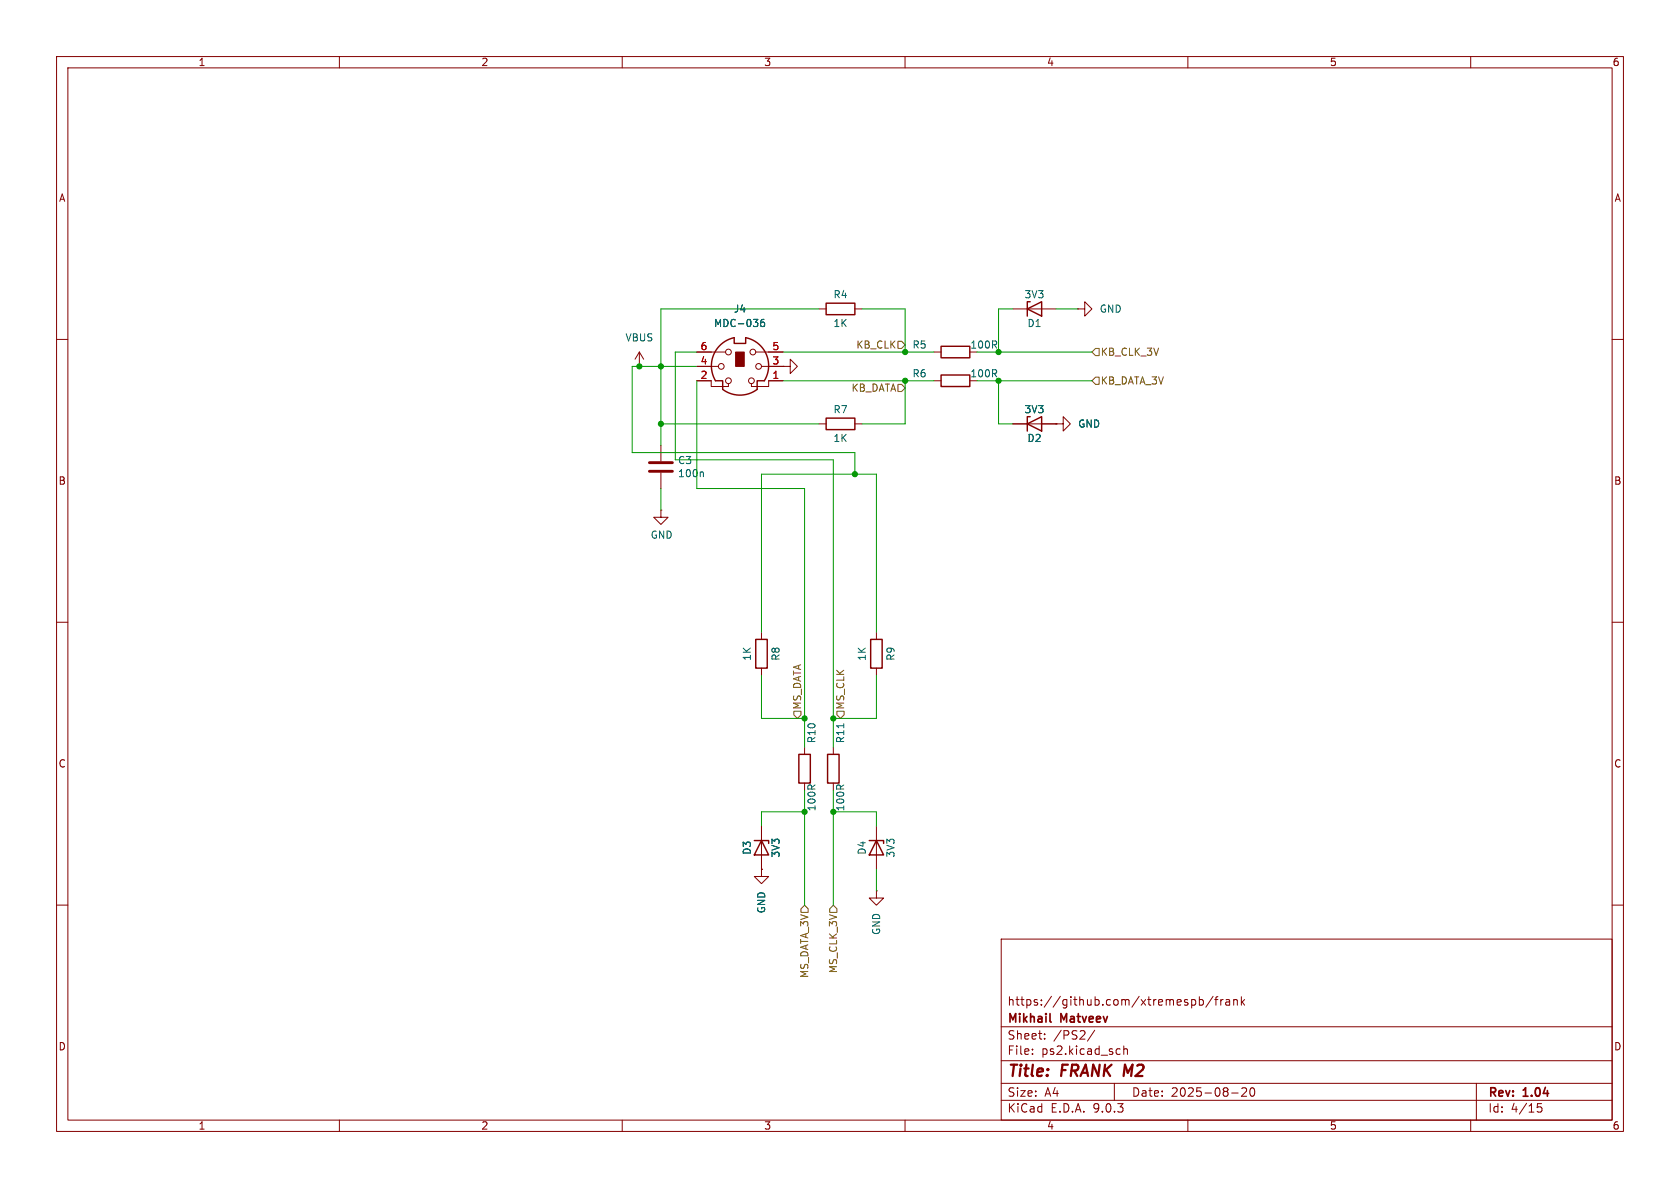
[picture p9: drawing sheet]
(kicad_sch
 (version 20250114)
 (generator "eeschema")
 (generator_version "9.0")
 (paper "A4")
 (title_block
  (title "FRANK M2")
  (date "2025-08-20")
  (rev "1.04")
  (company "Mikhail Matveev")
  (comment 1 "https://github.com/xtremespb/frank"))
 (lib_symbols
  (symbol "Connector:Mini-DIN-6"
   (pin_names
    (offset 1.016)) (exclude_from_sim no) (in_bom yes) (on_board yes)
   (property "Reference" "J" (at 0 6.35 0) (effects (font (size 1.27 1.27))))
   (property "Value" "Mini-DIN-6" (at 0 -6.35 0) (effects (font (size 1.27 1.27))))
   (property "Footprint" "" (at 0 0 0) (effects (font (size 1.27 1.27)) (hide yes)))
   (property "Datasheet" "http://service.powerdynamics.com/ec/Catalog17/Section%2011.pdf" (at 0 0 0) (effects (font (size 1.27 1.27)) (hide yes)))
   (property "Description" "6-pin Mini-DIN connector" (at 0 0 0) (effects (font (size 1.27 1.27)) (hide yes)))
   (symbol "Mini-DIN-6_0_1"
    (polyline (pts (xy -4.318 -2.54) (xy -3.048 -2.54) (xy -3.048 -4.064)) (stroke (width 0.254) (type default)) (fill (type none)))
    (polyline (pts (xy -3.81 0) (xy -5.08 0)) (stroke (width 0) (type default)) (fill (type none)))
    (circle (center -3.302 0) (radius 0.508) (stroke (width 0) (type default)) (fill (type none)))
    (polyline (pts (xy -2.54 2.54) (xy -5.08 2.54)) (stroke (width 0) (type default)) (fill (type none)))
    (circle (center -2.032 2.54) (radius 0.508) (stroke (width 0) (type default)) (fill (type none)))
    (circle (center -2.032 -2.54) (radius 0.508) (stroke (width 0) (type default)) (fill (type none)))
    (polyline (pts (xy -2.032 -3.048) (xy -2.032 -3.556) (xy -5.08 -3.556) (xy -5.08 -2.54)) (stroke (width 0) (type default)) (fill (type none)))
    (polyline (pts (xy -1.016 5.08) (xy -1.016 4.064) (xy 1.016 4.064) (xy 1.016 5.08)) (stroke (width 0.254) (type default)) (fill (type none)))
    (rectangle (start -0.762 2.54) (end 0.762 0) (stroke (width 0) (type default)) (fill (type outline)))
    (arc (start 3.048 -4.064) (mid 0 -5.08) (end -3.048 -4.064) (stroke (width 0.254) (type default)) (fill (type none)))
    (arc (start 1.016 5.08) (mid 4.6646 2.1356) (end 4.318 -2.54) (stroke (width 0.254) (type default)) (fill (type none)))
    (arc (start -4.318 -2.54) (mid -4.6241 2.1181) (end -1.016 5.08) (stroke (width 0.254) (type default)) (fill (type none)))
    (circle (center 2.032 -2.54) (radius 0.508) (stroke (width 0) (type default)) (fill (type none)))
    (polyline (pts (xy 2.032 -3.048) (xy 2.032 -3.556) (xy 5.08 -3.556) (xy 5.08 -2.54)) (stroke (width 0) (type default)) (fill (type none)))
    (circle (center 2.286 2.54) (radius 0.508) (stroke (width 0) (type default)) (fill (type none)))
    (polyline (pts (xy 2.794 2.54) (xy 5.08 2.54)) (stroke (width 0) (type default)) (fill (type none)))
    (circle (center 3.302 0) (radius 0.508) (stroke (width 0) (type default)) (fill (type none)))
    (polyline (pts (xy 4.318 -2.54) (xy 3.048 -2.54) (xy 3.048 -4.064)) (stroke (width 0.254) (type default)) (fill (type none)))
    (polyline (pts (xy 5.08 0) (xy 3.81 0)) (stroke (width 0) (type default)) (fill (type none))))
   (symbol "Mini-DIN-6_1_1"
    (pin passive line (at -7.62 2.54 0) (length 2.54) (name "~" (effects (font (size 1.27 1.27)))) (number "6" (effects (font (size 1.27 1.27)))))
    (pin passive line (at -7.62 0 0) (length 2.54) (name "~" (effects (font (size 1.27 1.27)))) (number "4" (effects (font (size 1.27 1.27)))))
    (pin passive line (at -7.62 -2.54 0) (length 2.54) (name "~" (effects (font (size 1.27 1.27)))) (number "2" (effects (font (size 1.27 1.27)))))
    (pin passive line (at 7.62 2.54 180) (length 2.54) (name "~" (effects (font (size 1.27 1.27)))) (number "5" (effects (font (size 1.27 1.27)))))
    (pin passive line (at 7.62 0 180) (length 2.54) (name "~" (effects (font (size 1.27 1.27)))) (number "3" (effects (font (size 1.27 1.27)))))
    (pin passive line (at 7.62 -2.54 180) (length 2.54) (name "~" (effects (font (size 1.27 1.27)))) (number "1" (effects (font (size 1.27 1.27))))))
   (embedded_fonts no))
  (symbol "Device:C"
   (pin_numbers (hide yes))
   (pin_names
    (offset 0.254)) (exclude_from_sim no) (in_bom yes) (on_board yes)
   (property "Reference" "C" (at 0.635 2.54 0) (effects (font (size 1.27 1.27)) (justify left)))
   (property "Value" "C" (at 0.635 -2.54 0) (effects (font (size 1.27 1.27)) (justify left)))
   (property "Footprint" "" (at 0.9652 -3.81 0) (effects (font (size 1.27 1.27)) (hide yes)))
   (property "Datasheet" "~" (at 0 0 0) (effects (font (size 1.27 1.27)) (hide yes)))
   (property "Description" "Unpolarized capacitor" (at 0 0 0) (effects (font (size 1.27 1.27)) (hide yes)))
   (symbol "C_0_1"
    (polyline (pts (xy -2.032 0.762) (xy 2.032 0.762)) (stroke (width 0.508) (type default)) (fill (type none)))
    (polyline (pts (xy -2.032 -0.762) (xy 2.032 -0.762)) (stroke (width 0.508) (type default)) (fill (type none))))
   (symbol "C_1_1"
    (pin passive line (at 0 3.81 270) (length 2.794) (name "~" (effects (font (size 1.27 1.27)))) (number "1" (effects (font (size 1.27 1.27)))))
    (pin passive line (at 0 -3.81 90) (length 2.794) (name "~" (effects (font (size 1.27 1.27)))) (number "2" (effects (font (size 1.27 1.27))))))
   (embedded_fonts no))
  (symbol "Device:D_Zener"
   (pin_numbers (hide yes))
   (pin_names
    (offset 1.016) (hide yes)) (exclude_from_sim no) (in_bom yes) (on_board yes)
   (property "Reference" "D" (at 0 2.54 0) (effects (font (size 1.27 1.27))))
   (property "Value" "D_Zener" (at 0 -2.54 0) (effects (font (size 1.27 1.27))))
   (property "Footprint" "" (at 0 0 0) (effects (font (size 1.27 1.27)) (hide yes)))
   (property "Datasheet" "~" (at 0 0 0) (effects (font (size 1.27 1.27)) (hide yes)))
   (property "Description" "Zener diode" (at 0 0 0) (effects (font (size 1.27 1.27)) (hide yes)))
   (symbol "D_Zener_0_1"
    (polyline (pts (xy -1.27 -1.27) (xy -1.27 1.27) (xy -0.762 1.27)) (stroke (width 0.254) (type default)) (fill (type none)))
    (polyline (pts (xy 1.27 0) (xy -1.27 0)) (stroke (width 0) (type default)) (fill (type none)))
    (polyline (pts (xy 1.27 -1.27) (xy 1.27 1.27) (xy -1.27 0) (xy 1.27 -1.27)) (stroke (width 0.254) (type default)) (fill (type none))))
   (symbol "D_Zener_1_1"
    (pin passive line (at -3.81 0 0) (length 2.54) (name "K" (effects (font (size 1.27 1.27)))) (number "1" (effects (font (size 1.27 1.27)))))
    (pin passive line (at 3.81 0 180) (length 2.54) (name "A" (effects (font (size 1.27 1.27)))) (number "2" (effects (font (size 1.27 1.27))))))
   (embedded_fonts no))
  (symbol "Device:R"
   (pin_numbers (hide yes))
   (pin_names
    (offset 0)) (exclude_from_sim no) (in_bom yes) (on_board yes)
   (property "Reference" "R" (at 2.032 0 90) (effects (font (size 1.27 1.27))))
   (property "Value" "R" (at 0 0 90) (effects (font (size 1.27 1.27))))
   (property "Footprint" "" (at -1.778 0 90) (effects (font (size 1.27 1.27)) (hide yes)))
   (property "Datasheet" "~" (at 0 0 0) (effects (font (size 1.27 1.27)) (hide yes)))
   (property "Description" "Resistor" (at 0 0 0) (effects (font (size 1.27 1.27)) (hide yes)))
   (symbol "R_0_1"
    (rectangle (start -1.016 -2.54) (end 1.016 2.54) (stroke (width 0.254) (type default)) (fill (type none))))
   (symbol "R_1_1"
    (pin passive line (at 0 3.81 270) (length 1.27) (name "~" (effects (font (size 1.27 1.27)))) (number "1" (effects (font (size 1.27 1.27)))))
    (pin passive line (at 0 -3.81 90) (length 1.27) (name "~" (effects (font (size 1.27 1.27)))) (number "2" (effects (font (size 1.27 1.27))))))
   (embedded_fonts no))
  (symbol "GND_1"
   (power)
   (pin_numbers (hide yes))
   (pin_names
    (offset 0) (hide yes)) (exclude_from_sim no) (in_bom yes) (on_board yes)
   (property "Reference" "#PWR" (at 0 -6.35 0) (effects (font (size 1.27 1.27)) (hide yes)))
   (property "Value" "GND" (at 0 -3.81 0) (effects (font (size 1.27 1.27))))
   (property "Footprint" "" (at 0 0 0) (effects (font (size 1.27 1.27)) (hide yes)))
   (property "Datasheet" "" (at 0 0 0) (effects (font (size 1.27 1.27)) (hide yes)))
   (property "Description" "Power symbol creates a global label with name \"GND\" , ground" (at 0 0 0) (effects (font (size 1.27 1.27)) (hide yes)))
   (symbol "GND_1_0_1"
    (polyline (pts (xy 0 0) (xy 0 -1.27) (xy 1.27 -1.27) (xy 0 -2.54) (xy -1.27 -1.27) (xy 0 -1.27)) (stroke (width 0) (type default)) (fill (type none))))
   (symbol "GND_1_1_1"
    (pin power_in line (at 0 0 270) (length 0) (name "~" (effects (font (size 1.27 1.27)))) (number "1" (effects (font (size 1.27 1.27))))))
   (embedded_fonts no))
  (symbol "GND_2"
   (power)
   (pin_numbers (hide yes))
   (pin_names
    (offset 0) (hide yes)) (exclude_from_sim no) (in_bom yes) (on_board yes)
   (property "Reference" "#PWR" (at 0 -6.35 0) (effects (font (size 1.27 1.27)) (hide yes)))
   (property "Value" "GND" (at 0 -3.81 0) (effects (font (size 1.27 1.27))))
   (property "Footprint" "" (at 0 0 0) (effects (font (size 1.27 1.27)) (hide yes)))
   (property "Datasheet" "" (at 0 0 0) (effects (font (size 1.27 1.27)) (hide yes)))
   (property "Description" "Power symbol creates a global label with name \"GND\" , ground" (at 0 0 0) (effects (font (size 1.27 1.27)) (hide yes)))
   (symbol "GND_2_0_1"
    (polyline (pts (xy 0 0) (xy 0 -1.27) (xy 1.27 -1.27) (xy 0 -2.54) (xy -1.27 -1.27) (xy 0 -1.27)) (stroke (width 0) (type default)) (fill (type none))))
   (symbol "GND_2_1_1"
    (pin power_in line (at 0 0 270) (length 0) (name "~" (effects (font (size 1.27 1.27)))) (number "1" (effects (font (size 1.27 1.27))))))
   (embedded_fonts no))
  (symbol "GND_3"
   (power)
   (pin_numbers (hide yes))
   (pin_names
    (offset 0) (hide yes)) (exclude_from_sim no) (in_bom yes) (on_board yes)
   (property "Reference" "#PWR" (at 0 -6.35 0) (effects (font (size 1.27 1.27)) (hide yes)))
   (property "Value" "GND" (at 0 -3.81 0) (effects (font (size 1.27 1.27))))
   (property "Footprint" "" (at 0 0 0) (effects (font (size 1.27 1.27)) (hide yes)))
   (property "Datasheet" "" (at 0 0 0) (effects (font (size 1.27 1.27)) (hide yes)))
   (property "Description" "Power symbol creates a global label with name \"GND\" , ground" (at 0 0 0) (effects (font (size 1.27 1.27)) (hide yes)))
   (symbol "GND_3_0_1"
    (polyline (pts (xy 0 0) (xy 0 -1.27) (xy 1.27 -1.27) (xy 0 -2.54) (xy -1.27 -1.27) (xy 0 -1.27)) (stroke (width 0) (type default)) (fill (type none))))
   (symbol "GND_3_1_1"
    (pin power_in line (at 0 0 270) (length 0) (name "~" (effects (font (size 1.27 1.27)))) (number "1" (effects (font (size 1.27 1.27))))))
   (embedded_fonts no))
  (symbol "GND_4"
   (power)
   (pin_numbers (hide yes))
   (pin_names
    (offset 0) (hide yes)) (exclude_from_sim no) (in_bom yes) (on_board yes)
   (property "Reference" "#PWR" (at 0 -6.35 0) (effects (font (size 1.27 1.27)) (hide yes)))
   (property "Value" "GND" (at 0 -3.81 0) (effects (font (size 1.27 1.27))))
   (property "Footprint" "" (at 0 0 0) (effects (font (size 1.27 1.27)) (hide yes)))
   (property "Datasheet" "" (at 0 0 0) (effects (font (size 1.27 1.27)) (hide yes)))
   (property "Description" "Power symbol creates a global label with name \"GND\" , ground" (at 0 0 0) (effects (font (size 1.27 1.27)) (hide yes)))
   (symbol "GND_4_0_1"
    (polyline (pts (xy 0 0) (xy 0 -1.27) (xy 1.27 -1.27) (xy 0 -2.54) (xy -1.27 -1.27) (xy 0 -1.27)) (stroke (width 0) (type default)) (fill (type none))))
   (symbol "GND_4_1_1"
    (pin power_in line (at 0 0 270) (length 0) (name "~" (effects (font (size 1.27 1.27)))) (number "1" (effects (font (size 1.27 1.27))))))
   (embedded_fonts no))
  (symbol "GND_6"
   (power)
   (pin_numbers (hide yes))
   (pin_names
    (offset 0) (hide yes)) (exclude_from_sim no) (in_bom yes) (on_board yes)
   (property "Reference" "#PWR" (at 0 -6.35 0) (effects (font (size 1.27 1.27)) (hide yes)))
   (property "Value" "GND" (at 0 -3.81 0) (effects (font (size 1.27 1.27))))
   (property "Footprint" "" (at 0 0 0) (effects (font (size 1.27 1.27)) (hide yes)))
   (property "Datasheet" "" (at 0 0 0) (effects (font (size 1.27 1.27)) (hide yes)))
   (property "Description" "Power symbol creates a global label with name \"GND\" , ground" (at 0 0 0) (effects (font (size 1.27 1.27)) (hide yes)))
   (symbol "GND_6_0_1"
    (polyline (pts (xy 0 0) (xy 0 -1.27) (xy 1.27 -1.27) (xy 0 -2.54) (xy -1.27 -1.27) (xy 0 -1.27)) (stroke (width 0) (type default)) (fill (type none))))
   (symbol "GND_6_1_1"
    (pin power_in line (at 0 0 270) (length 0) (name "~" (effects (font (size 1.27 1.27)))) (number "1" (effects (font (size 1.27 1.27))))))
   (embedded_fonts no))
  (symbol "power:GND"
   (power)
   (pin_numbers (hide yes))
   (pin_names
    (offset 0) (hide yes)) (exclude_from_sim no) (in_bom yes) (on_board yes)
   (property "Reference" "#PWR" (at 0 -6.35 0) (effects (font (size 1.27 1.27)) (hide yes)))
   (property "Value" "GND" (at 0 -3.81 0) (effects (font (size 1.27 1.27))))
   (property "Footprint" "" (at 0 0 0) (effects (font (size 1.27 1.27)) (hide yes)))
   (property "Datasheet" "" (at 0 0 0) (effects (font (size 1.27 1.27)) (hide yes)))
   (property "Description" "Power symbol creates a global label with name \"GND\" , ground" (at 0 0 0) (effects (font (size 1.27 1.27)) (hide yes)))
   (symbol "GND_0_1"
    (polyline (pts (xy 0 0) (xy 0 -1.27) (xy 1.27 -1.27) (xy 0 -2.54) (xy -1.27 -1.27) (xy 0 -1.27)) (stroke (width 0) (type default)) (fill (type none))))
   (symbol "GND_1_1"
    (pin power_in line (at 0 0 270) (length 0) (name "~" (effects (font (size 1.27 1.27)))) (number "1" (effects (font (size 1.27 1.27))))))
   (embedded_fonts no))
  (symbol "power:VBUS"
   (power)
   (pin_numbers (hide yes))
   (pin_names
    (offset 0) (hide yes)) (exclude_from_sim no) (in_bom yes) (on_board yes)
   (property "Reference" "#PWR" (at 0 -3.81 0) (effects (font (size 1.27 1.27)) (hide yes)))
   (property "Value" "VBUS" (at 0 3.556 0) (effects (font (size 1.27 1.27))))
   (property "Footprint" "" (at 0 0 0) (effects (font (size 1.27 1.27)) (hide yes)))
   (property "Datasheet" "" (at 0 0 0) (effects (font (size 1.27 1.27)) (hide yes)))
   (property "Description" "Power symbol creates a global label with name \"VBUS\"" (at 0 0 0) (effects (font (size 1.27 1.27)) (hide yes)))
   (symbol "VBUS_0_1"
    (polyline (pts (xy -0.762 1.27) (xy 0 2.54)) (stroke (width 0) (type default)) (fill (type none)))
    (polyline (pts (xy 0 2.54) (xy 0.762 1.27)) (stroke (width 0) (type default)) (fill (type none)))
    (polyline (pts (xy 0 0) (xy 0 2.54)) (stroke (width 0) (type default)) (fill (type none))))
   (symbol "VBUS_1_1"
    (pin power_in line (at 0 0 90) (length 0) (name "~" (effects (font (size 1.27 1.27)))) (number "1" (effects (font (size 1.27 1.27))))))
   (embedded_fonts no)))
 (junction
  (at 176.53 67.31)
  (diameter 0)
  (color 0 0 0 0))
 (junction
  (at 142.24 143.51)
  (diameter 0)
  (color 0 0 0 0))
 (junction
  (at 151.13 83.82)
  (diameter 0)
  (color 0 0 0 0))
 (junction
  (at 142.24 127)
  (diameter 0)
  (color 0 0 0 0))
 (junction
  (at 160.02 62.23)
  (diameter 0)
  (color 0 0 0 0))
 (junction
  (at 116.84 64.77)
  (diameter 0)
  (color 0 0 0 0))
 (junction
  (at 176.53 62.23)
  (diameter 0)
  (color 0 0 0 0))
 (junction
  (at 147.32 143.51)
  (diameter 0)
  (color 0 0 0 0))
 (junction
  (at 116.84 74.93)
  (diameter 0)
  (color 0 0 0 0))
 (junction
  (at 147.32 127)
  (diameter 0)
  (color 0 0 0 0))
 (junction
  (at 160.02 67.31)
  (diameter 0)
  (color 0 0 0 0))
 (junction
  (at 113.03 64.77)
  (diameter 0)
  (color 0 0 0 0))
 (wire
  (pts (xy 142.24 143.51) (xy 142.24 160.02))
  (stroke (width 0) (type default)))
 (wire
  (pts (xy 154.94 127) (xy 147.32 127))
  (stroke (width 0) (type default)))
 (wire
  (pts (xy 154.94 143.51) (xy 147.32 143.51))
  (stroke (width 0) (type default)))
 (wire
  (pts (xy 160.02 67.31) (xy 165.1 67.31))
  (stroke (width 0) (type default)))
 (wire
  (pts (xy 160.02 62.23) (xy 165.1 62.23))
  (stroke (width 0) (type default)))
 (wire
  (pts (xy 144.78 74.93) (xy 116.84 74.93))
  (stroke (width 0) (type default)))
 (wire
  (pts (xy 134.62 111.76) (xy 134.62 83.82))
  (stroke (width 0) (type default)))
 (wire
  (pts (xy 134.62 119.38) (xy 134.62 127))
  (stroke (width 0) (type default)))
 (wire
  (pts (xy 113.03 64.77) (xy 111.76 64.77))
  (stroke (width 0) (type default)))
 (wire
  (pts (xy 116.84 74.93) (xy 116.84 78.74))
  (stroke (width 0) (type default)))
 (wire
  (pts (xy 116.84 54.61) (xy 116.84 64.77))
  (stroke (width 0) (type default)))
 (wire
  (pts (xy 147.32 143.51) (xy 147.32 139.7))
  (stroke (width 0) (type default)))
 (wire
  (pts (xy 147.32 143.51) (xy 147.32 160.02))
  (stroke (width 0) (type default)))
 (wire
  (pts (xy 123.19 67.31) (xy 123.19 86.36))
  (stroke (width 0) (type default)))
 (wire
  (pts (xy 186.69 54.61) (xy 190.5 54.61))
  (stroke (width 0) (type default)))
 (wire
  (pts (xy 154.94 146.05) (xy 154.94 143.51))
  (stroke (width 0) (type default)))
 (wire
  (pts (xy 176.53 67.31) (xy 172.72 67.31))
  (stroke (width 0) (type default)))
 (wire
  (pts (xy 176.53 74.93) (xy 176.53 67.31))
  (stroke (width 0) (type default)))
 (wire
  (pts (xy 154.94 119.38) (xy 154.94 127))
  (stroke (width 0) (type default)))
 (wire
  (pts (xy 176.53 67.31) (xy 193.04 67.31))
  (stroke (width 0) (type default)))
 (wire
  (pts (xy 116.84 74.93) (xy 116.84 64.77))
  (stroke (width 0) (type default)))
 (wire
  (pts (xy 144.78 54.61) (xy 116.84 54.61))
  (stroke (width 0) (type default)))
 (wire
  (pts (xy 123.19 62.23) (xy 119.38 62.23))
  (stroke (width 0) (type default)))
 (wire
  (pts (xy 151.13 80.01) (xy 151.13 83.82))
  (stroke (width 0) (type default)))
 (wire
  (pts (xy 151.13 83.82) (xy 154.94 83.82))
  (stroke (width 0) (type default)))
 (wire
  (pts (xy 134.62 143.51) (xy 142.24 143.51))
  (stroke (width 0) (type default)))
 (wire
  (pts (xy 179.07 74.93) (xy 176.53 74.93))
  (stroke (width 0) (type default)))
 (wire
  (pts (xy 142.24 127) (xy 134.62 127))
  (stroke (width 0) (type default)))
 (wire
  (pts (xy 179.07 54.61) (xy 176.53 54.61))
  (stroke (width 0) (type default)))
 (wire
  (pts (xy 138.43 67.31) (xy 160.02 67.31))
  (stroke (width 0) (type default)))
 (wire
  (pts (xy 119.38 62.23) (xy 119.38 81.28))
  (stroke (width 0) (type default)))
 (wire
  (pts (xy 176.53 62.23) (xy 193.04 62.23))
  (stroke (width 0) (type default)))
 (wire
  (pts (xy 123.19 86.36) (xy 142.24 86.36))
  (stroke (width 0) (type default)))
 (wire
  (pts (xy 176.53 54.61) (xy 176.53 62.23))
  (stroke (width 0) (type default)))
 (wire
  (pts (xy 116.84 64.77) (xy 123.19 64.77))
  (stroke (width 0) (type default)))
 (wire
  (pts (xy 116.84 64.77) (xy 113.03 64.77))
  (stroke (width 0) (type default)))
 (wire
  (pts (xy 152.4 74.93) (xy 160.02 74.93))
  (stroke (width 0) (type default)))
 (wire
  (pts (xy 160.02 54.61) (xy 160.02 62.23))
  (stroke (width 0) (type default)))
 (wire
  (pts (xy 111.76 80.01) (xy 151.13 80.01))
  (stroke (width 0) (type default)))
 (wire
  (pts (xy 147.32 127) (xy 147.32 132.08))
  (stroke (width 0) (type default)))
 (wire
  (pts (xy 134.62 146.05) (xy 134.62 143.51))
  (stroke (width 0) (type default)))
 (wire
  (pts (xy 142.24 86.36) (xy 142.24 127))
  (stroke (width 0) (type default)))
 (wire
  (pts (xy 142.24 143.51) (xy 142.24 139.7))
  (stroke (width 0) (type default)))
 (wire
  (pts (xy 119.38 81.28) (xy 147.32 81.28))
  (stroke (width 0) (type default)))
 (wire
  (pts (xy 111.76 64.77) (xy 111.76 80.01))
  (stroke (width 0) (type default)))
 (wire
  (pts (xy 138.43 62.23) (xy 160.02 62.23))
  (stroke (width 0) (type default)))
 (wire
  (pts (xy 154.94 111.76) (xy 154.94 83.82))
  (stroke (width 0) (type default)))
 (wire
  (pts (xy 152.4 54.61) (xy 160.02 54.61))
  (stroke (width 0) (type default)))
 (wire
  (pts (xy 116.84 86.36) (xy 116.84 90.17))
  (stroke (width 0) (type default)))
 (wire
  (pts (xy 134.62 83.82) (xy 151.13 83.82))
  (stroke (width 0) (type default)))
 (wire
  (pts (xy 160.02 67.31) (xy 160.02 74.93))
  (stroke (width 0) (type default)))
 (wire
  (pts (xy 147.32 81.28) (xy 147.32 127))
  (stroke (width 0) (type default)))
 (wire
  (pts (xy 142.24 127) (xy 142.24 132.08))
  (stroke (width 0) (type default)))
 (wire
  (pts (xy 176.53 62.23) (xy 172.72 62.23))
  (stroke (width 0) (type default)))
 (wire
  (pts (xy 154.94 153.67) (xy 154.94 157.48))
  (stroke (width 0) (type default)))
 (hierarchical_label "MS_CLK_3V"
  (shape input)
  (at 147.32 160.02 270)
  (effects (font (size 1.27 1.27)) (justify right)))
 (hierarchical_label "MS_CLK"
  (shape input)
  (at 148.59 127 90)
  (effects (font (size 1.27 1.27)) (justify left)))
 (hierarchical_label "KB_CLK"
  (shape input)
  (at 160.02 60.96 180)
  (effects (font (size 1.27 1.27)) (justify right)))
 (hierarchical_label "KB_DATA_3V"
  (shape input)
  (at 193.04 67.31 0)
  (effects (font (size 1.27 1.27)) (justify left)))
 (hierarchical_label "MS_DATA_3V"
  (shape input)
  (at 142.24 160.02 270)
  (effects (font (size 1.27 1.27)) (justify right)))
 (hierarchical_label "MS_DATA"
  (shape input)
  (at 140.97 127 90)
  (effects (font (size 1.27 1.27)) (justify left)))
 (hierarchical_label "KB_CLK_3V"
  (shape input)
  (at 193.04 62.23 0)
  (effects (font (size 1.27 1.27)) (justify left)))
 (hierarchical_label "KB_DATA"
  (shape input)
  (at 160.02 68.58 180)
  (effects (font (size 1.27 1.27)) (justify right)))
 (symbol
  (lib_name "GND_6")
  (lib_id "power:GND")
  (at 186.69 74.93 90)
  (unit 1)
  (exclude_from_sim no)
  (in_bom yes)
  (on_board yes)
  (dnp no)
  (fields_autoplaced yes)
  (property "Reference" "#PWR020" (at 193.04 74.93 0) (effects (font (size 1.27 1.27)) (hide yes)))
  (property "Value" "GND" (at 190.5 74.9299 90) (effects (font (size 1.27 1.27)) (justify right)))
  (property "Footprint" "" (at 186.69 74.93 0) (effects (font (size 1.27 1.27)) (hide yes)))
  (property "Datasheet" "" (at 186.69 74.93 0) (effects (font (size 1.27 1.27)) (hide yes)))
  (property "Description" "Power symbol creates a global label with name \"GND\" , ground" (at 186.69 74.93 0) (effects (font (size 1.27 1.27)) (hide yes)))
  (pin "1"))
 (symbol
  (lib_id "Device:D_Zener")
  (at 182.88 74.93 0)
  (unit 1)
  (exclude_from_sim no)
  (in_bom yes)
  (on_board yes)
  (dnp no)
  (property "Reference" "D2" (at 182.88 77.47 0) (effects (font (size 1.27 1.27))))
  (property "Value" "3V3" (at 182.88 72.39 0) (effects (font (size 1.27 1.27))))
  (property "Footprint" "FRANK:Diode (SOD-323)" (at 182.88 74.93 0) (effects (font (size 1.27 1.27)) (hide yes)))
  (property "Datasheet" "https://www.vishay.com/docs/83335/bzx384g.pdf" (at 182.88 74.93 0) (effects (font (size 1.27 1.27)) (hide yes)))
  (property "Description" "" (at 182.88 74.93 0) (effects (font (size 1.27 1.27)) (hide yes)))
  (property "AliExpress" "https://www.aliexpress.com/item/1005006143480992.html" (at 182.88 74.93 0) (effects (font (size 1.27 1.27)) (hide yes)))
  (pin "1")
  (pin "2"))
 (symbol
  (lib_name "GND_3")
  (lib_id "power:GND")
  (at 116.84 90.17 0)
  (unit 1)
  (exclude_from_sim no)
  (in_bom yes)
  (on_board yes)
  (dnp no)
  (property "Reference" "#PWR021" (at 116.84 96.52 0) (effects (font (size 1.27 1.27)) (hide yes)))
  (property "Value" "GND" (at 116.967 94.5642 0) (effects (font (size 1.27 1.27))))
  (property "Footprint" "" (at 116.84 90.17 0) (effects (font (size 1.27 1.27)) (hide yes)))
  (property "Datasheet" "" (at 116.84 90.17 0) (effects (font (size 1.27 1.27)) (hide yes)))
  (property "Description" "Power symbol creates a global label with name \"GND\" , ground" (at 116.84 90.17 0) (effects (font (size 1.27 1.27)) (hide yes)))
  (pin "1"))
 (symbol
  (lib_id "Device:R")
  (at 134.62 115.57 0)
  (unit 1)
  (exclude_from_sim no)
  (in_bom yes)
  (on_board yes)
  (dnp no)
  (property "Reference" "R8" (at 137.16 115.57 90) (effects (font (size 1.27 1.27))))
  (property "Value" "1K" (at 132.08 115.57 90) (effects (font (size 1.27 1.27))))
  (property "Footprint" "FRANK:Resistor (0805)" (at 132.842 115.57 90) (effects (font (size 1.27 1.27)) (hide yes)))
  (property "Datasheet" "https://www.vishay.com/docs/28952/mcs0402at-mct0603at-mcu0805at-mca1206at.pdf" (at 134.62 115.57 0) (effects (font (size 1.27 1.27)) (hide yes)))
  (property "Description" "" (at 134.62 115.57 0) (effects (font (size 1.27 1.27)) (hide yes)))
  (property "AliExpress" "https://www.aliexpress.com/item/1005005945735199.html" (at 134.62 115.57 0) (effects (font (size 1.27 1.27)) (hide yes)))
  (pin "1")
  (pin "2"))
 (symbol
  (lib_name "GND_1")
  (lib_id "power:GND")
  (at 154.94 157.48 0)
  (unit 1)
  (exclude_from_sim no)
  (in_bom yes)
  (on_board yes)
  (dnp no)
  (fields_autoplaced yes)
  (property "Reference" "#PWR023" (at 154.94 163.83 0) (effects (font (size 1.27 1.27)) (hide yes)))
  (property "Value" "GND" (at 154.9401 161.29 90) (effects (font (size 1.27 1.27)) (justify right)))
  (property "Footprint" "" (at 154.94 157.48 0) (effects (font (size 1.27 1.27)) (hide yes)))
  (property "Datasheet" "" (at 154.94 157.48 0) (effects (font (size 1.27 1.27)) (hide yes)))
  (property "Description" "Power symbol creates a global label with name \"GND\" , ground" (at 154.94 157.48 0) (effects (font (size 1.27 1.27)) (hide yes)))
  (pin "1"))
 (symbol
  (lib_id "Device:R")
  (at 168.91 67.31 90)
  (unit 1)
  (exclude_from_sim no)
  (in_bom yes)
  (on_board yes)
  (dnp no)
  (property "Reference" "R6" (at 162.56 66.04 90) (effects (font (size 1.27 1.27))))
  (property "Value" "100R" (at 173.99 66.04 90) (effects (font (size 1.27 1.27))))
  (property "Footprint" "FRANK:Resistor (0805)" (at 168.91 69.088 90) (effects (font (size 1.27 1.27)) (hide yes)))
  (property "Datasheet" "https://www.vishay.com/docs/28952/mcs0402at-mct0603at-mcu0805at-mca1206at.pdf" (at 168.91 67.31 0) (effects (font (size 1.27 1.27)) (hide yes)))
  (property "Description" "" (at 168.91 67.31 0) (effects (font (size 1.27 1.27)) (hide yes)))
  (property "AliExpress" "https://www.aliexpress.com/item/1005005945735199.html" (at 168.91 67.31 0) (effects (font (size 1.27 1.27)) (hide yes)))
  (pin "1")
  (pin "2"))
 (symbol
  (lib_id "Device:R")
  (at 154.94 115.57 0)
  (unit 1)
  (exclude_from_sim no)
  (in_bom yes)
  (on_board yes)
  (dnp no)
  (property "Reference" "R9" (at 157.48 115.57 90) (effects (font (size 1.27 1.27))))
  (property "Value" "1K" (at 152.4 115.57 90) (effects (font (size 1.27 1.27))))
  (property "Footprint" "FRANK:Resistor (0805)" (at 153.162 115.57 90) (effects (font (size 1.27 1.27)) (hide yes)))
  (property "Datasheet" "https://www.vishay.com/docs/28952/mcs0402at-mct0603at-mcu0805at-mca1206at.pdf" (at 154.94 115.57 0) (effects (font (size 1.27 1.27)) (hide yes)))
  (property "Description" "" (at 154.94 115.57 0) (effects (font (size 1.27 1.27)) (hide yes)))
  (property "AliExpress" "https://www.aliexpress.com/item/1005005945735199.html" (at 154.94 115.57 0) (effects (font (size 1.27 1.27)) (hide yes)))
  (pin "1")
  (pin "2"))
 (symbol
  (lib_id "Device:R")
  (at 168.91 62.23 90)
  (unit 1)
  (exclude_from_sim no)
  (in_bom yes)
  (on_board yes)
  (dnp no)
  (property "Reference" "R5" (at 162.56 60.96 90) (effects (font (size 1.27 1.27))))
  (property "Value" "100R" (at 173.99 60.96 90) (effects (font (size 1.27 1.27))))
  (property "Footprint" "FRANK:Resistor (0805)" (at 168.91 64.008 90) (effects (font (size 1.27 1.27)) (hide yes)))
  (property "Datasheet" "https://www.vishay.com/docs/28952/mcs0402at-mct0603at-mcu0805at-mca1206at.pdf" (at 168.91 62.23 0) (effects (font (size 1.27 1.27)) (hide yes)))
  (property "Description" "" (at 168.91 62.23 0) (effects (font (size 1.27 1.27)) (hide yes)))
  (property "AliExpress" "https://www.aliexpress.com/item/1005005945735199.html" (at 168.91 62.23 0) (effects (font (size 1.27 1.27)) (hide yes)))
  (pin "1")
  (pin "2"))
 (symbol
  (lib_id "Device:R")
  (at 142.24 135.89 0)
  (unit 1)
  (exclude_from_sim no)
  (in_bom yes)
  (on_board yes)
  (dnp no)
  (property "Reference" "R10" (at 143.51 129.54 90) (effects (font (size 1.27 1.27))))
  (property "Value" "100R" (at 143.51 140.97 90) (effects (font (size 1.27 1.27))))
  (property "Footprint" "FRANK:Resistor (0805)" (at 140.462 135.89 90) (effects (font (size 1.27 1.27)) (hide yes)))
  (property "Datasheet" "https://www.vishay.com/docs/28952/mcs0402at-mct0603at-mcu0805at-mca1206at.pdf" (at 142.24 135.89 0) (effects (font (size 1.27 1.27)) (hide yes)))
  (property "Description" "" (at 142.24 135.89 0) (effects (font (size 1.27 1.27)) (hide yes)))
  (property "AliExpress" "https://www.aliexpress.com/item/1005005945735199.html" (at 142.24 135.89 0) (effects (font (size 1.27 1.27)) (hide yes)))
  (pin "1")
  (pin "2"))
 (symbol
  (lib_name "GND_4")
  (lib_id "power:GND")
  (at 190.5 54.61 90)
  (unit 1)
  (exclude_from_sim no)
  (in_bom yes)
  (on_board yes)
  (dnp no)
  (fields_autoplaced yes)
  (property "Reference" "#PWR017" (at 196.85 54.61 0) (effects (font (size 1.27 1.27)) (hide yes)))
  (property "Value" "GND" (at 194.31 54.6099 90) (effects (font (size 1.27 1.27)) (justify right)))
  (property "Footprint" "" (at 190.5 54.61 0) (effects (font (size 1.27 1.27)) (hide yes)))
  (property "Datasheet" "" (at 190.5 54.61 0) (effects (font (size 1.27 1.27)) (hide yes)))
  (property "Description" "Power symbol creates a global label with name \"GND\" , ground" (at 190.5 54.61 0) (effects (font (size 1.27 1.27)) (hide yes)))
  (pin "1"))
 (symbol
  (lib_id "Device:D_Zener")
  (at 134.62 149.86 270)
  (unit 1)
  (exclude_from_sim no)
  (in_bom yes)
  (on_board yes)
  (dnp no)
  (property "Reference" "D3" (at 132.08 149.86 0) (effects (font (size 1.27 1.27))))
  (property "Value" "3V3" (at 137.16 149.86 0) (effects (font (size 1.27 1.27))))
  (property "Footprint" "FRANK:Diode (SOD-323)" (at 134.62 149.86 0) (effects (font (size 1.27 1.27)) (hide yes)))
  (property "Datasheet" "https://www.vishay.com/docs/83335/bzx384g.pdf" (at 134.62 149.86 0) (effects (font (size 1.27 1.27)) (hide yes)))
  (property "Description" "" (at 134.62 149.86 0) (effects (font (size 1.27 1.27)) (hide yes)))
  (property "AliExpress" "https://www.aliexpress.com/item/1005006143480992.html" (at 134.62 149.86 0) (effects (font (size 1.27 1.27)) (hide yes)))
  (pin "1")
  (pin "2"))
 (symbol
  (lib_id "power:VBUS")
  (at 113.03 64.77 0)
  (unit 1)
  (exclude_from_sim no)
  (in_bom yes)
  (on_board yes)
  (dnp no)
  (fields_autoplaced yes)
  (property "Reference" "#PWR018" (at 113.03 68.58 0) (effects (font (size 1.27 1.27)) (hide yes)))
  (property "Value" "VBUS" (at 113.03 59.69 0) (effects (font (size 1.27 1.27))))
  (property "Footprint" "" (at 113.03 64.77 0) (effects (font (size 1.27 1.27)) (hide yes)))
  (property "Datasheet" "" (at 113.03 64.77 0) (effects (font (size 1.27 1.27)) (hide yes)))
  (property "Description" "Power symbol creates a global label with name \"VBUS\"" (at 113.03 64.77 0) (effects (font (size 1.27 1.27)) (hide yes)))
  (pin "1"))
 (symbol
  (lib_id "Device:R")
  (at 148.59 74.93 90)
  (unit 1)
  (exclude_from_sim no)
  (in_bom yes)
  (on_board yes)
  (dnp no)
  (property "Reference" "R7" (at 148.59 72.39 90) (effects (font (size 1.27 1.27))))
  (property "Value" "1K" (at 148.59 77.47 90) (effects (font (size 1.27 1.27))))
  (property "Footprint" "FRANK:Resistor (0805)" (at 148.59 76.708 90) (effects (font (size 1.27 1.27)) (hide yes)))
  (property "Datasheet" "https://www.vishay.com/docs/28952/mcs0402at-mct0603at-mcu0805at-mca1206at.pdf" (at 148.59 74.93 0) (effects (font (size 1.27 1.27)) (hide yes)))
  (property "Description" "" (at 148.59 74.93 0) (effects (font (size 1.27 1.27)) (hide yes)))
  (property "AliExpress" "https://www.aliexpress.com/item/1005005945735199.html" (at 148.59 74.93 0) (effects (font (size 1.27 1.27)) (hide yes)))
  (pin "1")
  (pin "2"))
 (symbol
  (lib_id "Device:R")
  (at 148.59 54.61 90)
  (unit 1)
  (exclude_from_sim no)
  (in_bom yes)
  (on_board yes)
  (dnp no)
  (property "Reference" "R4" (at 148.59 52.07 90) (effects (font (size 1.27 1.27))))
  (property "Value" "1K" (at 148.59 57.15 90) (effects (font (size 1.27 1.27))))
  (property "Footprint" "FRANK:Resistor (0805)" (at 148.59 56.388 90) (effects (font (size 1.27 1.27)) (hide yes)))
  (property "Datasheet" "https://www.vishay.com/docs/28952/mcs0402at-mct0603at-mcu0805at-mca1206at.pdf" (at 148.59 54.61 0) (effects (font (size 1.27 1.27)) (hide yes)))
  (property "Description" "" (at 148.59 54.61 0) (effects (font (size 1.27 1.27)) (hide yes)))
  (property "AliExpress" "https://www.aliexpress.com/item/1005005945735199.html" (at 148.59 54.61 0) (effects (font (size 1.27 1.27)) (hide yes)))
  (pin "1")
  (pin "2"))
 (symbol
  (lib_id "Connector:Mini-DIN-6")
  (at 130.81 64.77 0)
  (unit 1)
  (exclude_from_sim no)
  (in_bom yes)
  (on_board yes)
  (dnp no)
  (fields_autoplaced yes)
  (property "Reference" "J4" (at 130.8277 54.61 0) (effects (font (size 1.27 1.27))))
  (property "Value" "MDC-036" (at 130.8277 57.15 0) (effects (font (size 1.27 1.27))))
  (property "Footprint" "FRANK:MiniDIN (6 Pin, female)" (at 130.81 64.77 0) (effects (font (size 1.27 1.27)) (hide yes)))
  (property "Datasheet" "http://service.powerdynamics.com/ec/Catalog17/Section%2011.pdf" (at 130.81 64.77 0) (effects (font (size 1.27 1.27)) (hide yes)))
  (property "Description" "6-pin Mini-DIN connector" (at 130.81 64.77 0) (effects (font (size 1.27 1.27)) (hide yes)))
  (property "AliExpress" "https://www.aliexpress.com/item/4000106131593.html" (at 130.81 64.77 0) (effects (font (size 1.27 1.27)) (hide yes)))
  (pin "1")
  (pin "2")
  (pin "3")
  (pin "4")
  (pin "5")
  (pin "6"))
 (symbol
  (lib_id "power:GND")
  (at 138.43 64.77 90)
  (unit 1)
  (exclude_from_sim no)
  (in_bom yes)
  (on_board yes)
  (dnp no)
  (property "Reference" "#PWR019" (at 144.78 64.77 0) (effects (font (size 1.27 1.27)) (hide yes)))
  (property "Value" "GND" (at 143.51 64.77 90) (effects (font (size 1.27 1.27)) (hide yes)))
  (property "Footprint" "" (at 138.43 64.77 0) (effects (font (size 1.27 1.27)) (hide yes)))
  (property "Datasheet" "" (at 138.43 64.77 0) (effects (font (size 1.27 1.27)) (hide yes)))
  (property "Description" "Power symbol creates a global label with name \"GND\" , ground" (at 138.43 64.77 0) (effects (font (size 1.27 1.27)) (hide yes)))
  (pin "1"))
 (symbol
  (lib_name "GND_2")
  (lib_id "power:GND")
  (at 134.62 153.67 0)
  (unit 1)
  (exclude_from_sim no)
  (in_bom yes)
  (on_board yes)
  (dnp no)
  (fields_autoplaced yes)
  (property "Reference" "#PWR022" (at 134.62 160.02 0) (effects (font (size 1.27 1.27)) (hide yes)))
  (property "Value" "GND" (at 134.6201 157.48 90) (effects (font (size 1.27 1.27)) (justify right)))
  (property "Footprint" "" (at 134.62 153.67 0) (effects (font (size 1.27 1.27)) (hide yes)))
  (property "Datasheet" "" (at 134.62 153.67 0) (effects (font (size 1.27 1.27)) (hide yes)))
  (property "Description" "Power symbol creates a global label with name \"GND\" , ground" (at 134.62 153.67 0) (effects (font (size 1.27 1.27)) (hide yes)))
  (pin "1"))
 (symbol
  (lib_id "Device:D_Zener")
  (at 182.88 54.61 0)
  (unit 1)
  (exclude_from_sim no)
  (in_bom yes)
  (on_board yes)
  (dnp no)
  (property "Reference" "D1" (at 182.88 57.15 0) (effects (font (size 1.27 1.27))))
  (property "Value" "3V3" (at 182.88 52.07 0) (effects (font (size 1.27 1.27))))
  (property "Footprint" "FRANK:Diode (SOD-323)" (at 182.88 54.61 0) (effects (font (size 1.27 1.27)) (hide yes)))
  (property "Datasheet" "https://www.vishay.com/docs/83335/bzx384g.pdf" (at 182.88 54.61 0) (effects (font (size 1.27 1.27)) (hide yes)))
  (property "Description" "" (at 182.88 54.61 0) (effects (font (size 1.27 1.27)) (hide yes)))
  (property "AliExpress" "https://www.aliexpress.com/item/1005006143480992.html" (at 182.88 54.61 0) (effects (font (size 1.27 1.27)) (hide yes)))
  (pin "1")
  (pin "2"))
 (symbol
  (lib_id "Device:R")
  (at 147.32 135.89 0)
  (unit 1)
  (exclude_from_sim no)
  (in_bom yes)
  (on_board yes)
  (dnp no)
  (property "Reference" "R11" (at 148.59 129.54 90) (effects (font (size 1.27 1.27))))
  (property "Value" "100R" (at 148.59 140.97 90) (effects (font (size 1.27 1.27))))
  (property "Footprint" "FRANK:Resistor (0805)" (at 145.542 135.89 90) (effects (font (size 1.27 1.27)) (hide yes)))
  (property "Datasheet" "https://www.vishay.com/docs/28952/mcs0402at-mct0603at-mcu0805at-mca1206at.pdf" (at 147.32 135.89 0) (effects (font (size 1.27 1.27)) (hide yes)))
  (property "Description" "" (at 147.32 135.89 0) (effects (font (size 1.27 1.27)) (hide yes)))
  (property "AliExpress" "https://www.aliexpress.com/item/1005005945735199.html" (at 147.32 135.89 0) (effects (font (size 1.27 1.27)) (hide yes)))
  (pin "1")
  (pin "2"))
 (symbol
  (lib_id "Device:D_Zener")
  (at 154.94 149.86 270)
  (unit 1)
  (exclude_from_sim no)
  (in_bom yes)
  (on_board yes)
  (dnp no)
  (property "Reference" "D4" (at 152.4 149.86 0) (effects (font (size 1.27 1.27))))
  (property "Value" "3V3" (at 157.48 149.86 0) (effects (font (size 1.27 1.27))))
  (property "Footprint" "FRANK:Diode (SOD-323)" (at 154.94 149.86 0) (effects (font (size 1.27 1.27)) (hide yes)))
  (property "Datasheet" "https://www.vishay.com/docs/83335/bzx384g.pdf" (at 154.94 149.86 0) (effects (font (size 1.27 1.27)) (hide yes)))
  (property "Description" "" (at 154.94 149.86 0) (effects (font (size 1.27 1.27)) (hide yes)))
  (property "AliExpress" "https://www.aliexpress.com/item/1005006143480992.html" (at 154.94 149.86 0) (effects (font (size 1.27 1.27)) (hide yes)))
  (pin "1")
  (pin "2"))
 (symbol
  (lib_id "Device:C")
  (at 116.84 82.55 0)
  (unit 1)
  (exclude_from_sim no)
  (in_bom yes)
  (on_board yes)
  (dnp no)
  (property "Reference" "C3" (at 119.761 81.3816 0) (effects (font (size 1.27 1.27)) (justify left)))
  (property "Value" "100n" (at 119.761 83.693 0) (effects (font (size 1.27 1.27)) (justify left)))
  (property "Footprint" "FRANK:Capacitor (0805)" (at 117.8052 86.36 0) (effects (font (size 1.27 1.27)) (hide yes)))
  (property "Datasheet" "https://eu.mouser.com/datasheet/2/40/KGM_X7R-3223212.pdf" (at 116.84 82.55 0) (effects (font (size 1.27 1.27)) (hide yes)))
  (property "Description" "" (at 116.84 82.55 0) (effects (font (size 1.27 1.27)) (hide yes)))
  (property "AliExpress" "https://www.aliexpress.com/item/33008008276.html" (at 116.84 82.55 0) (effects (font (size 1.27 1.27)) (hide yes)))
  (pin "1")
  (pin "2")))
